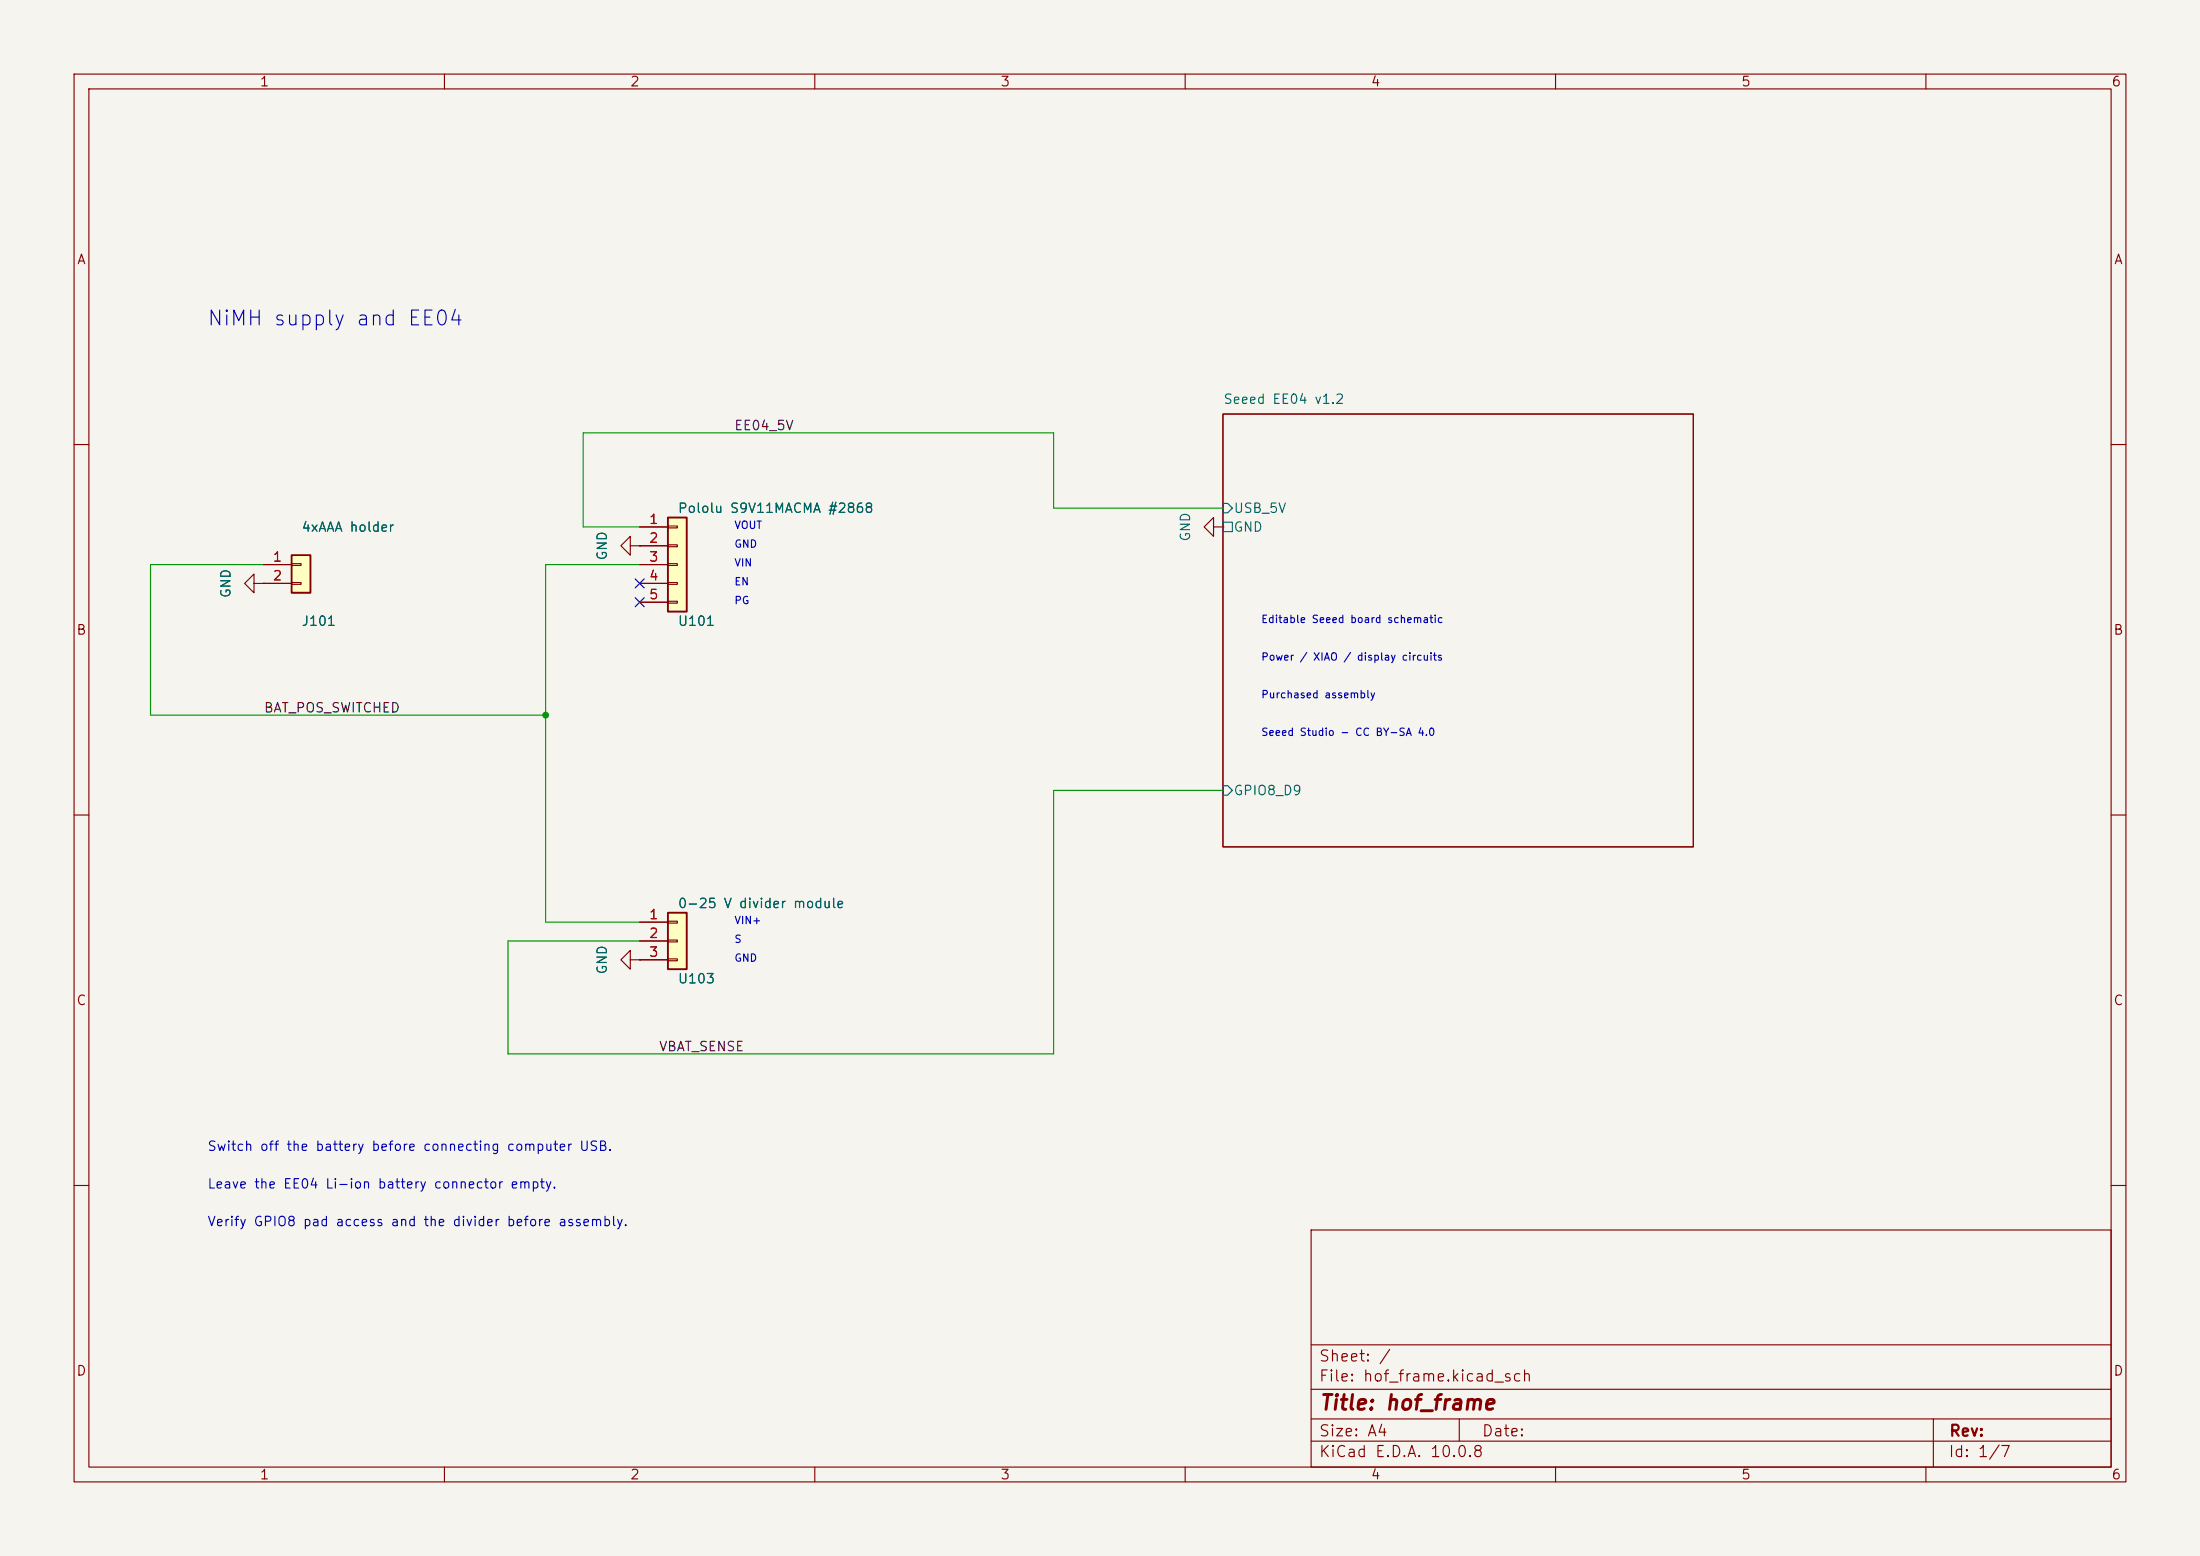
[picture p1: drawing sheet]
<svg xmlns="http://www.w3.org/2000/svg" width="297mm" height="210mm" viewBox="0 0 297 210" stroke-linecap="round" stroke-linejoin="round" font-family="sans-serif">
<path d="M0 0h297v210h-297z" fill="#f5f4ef" stroke="#f5f4ef" stroke-width=".14"/>
<g fill="none" stroke="#840000" stroke-width=".15">
<path d="M10 10h277v190h-277zM12 12h273v186h-273zM60 10v2M110 10v2M160 10v2M210 10v2M260 10v2M165.1 55.9h63.5v58.4h-63.5zM10 60h2M34.3 78.7v-1.2l-1.3 1.2 1.3 1.3v-1.3h1.3M35.6 78.7h.1M285 60h2"/>
<path d="M10 110h2M285 110h2M10 160h2M177 166h108v32h-108zM285 160h2M60 198v2M110 198v2M160 198v2M177 194.5h108M177 191.5h108M177 187.5h108M177 181.5h108"/>
<path d="M197 191.5v3M210 198v2M260 198v2M261 191.5v6.5"/>
</g>
<path d="M165.1 67.9h.6l.7 .7-.7 .6h-.6zM165.1 70.5h1.3v1.3h-1.3zM165.1 106h.6l.7 .7-.7 .6h-.6z" fill="none" stroke="#006464" stroke-width=".15"/>
<path d="M90.2 123.2h2.5v7.6h-2.5z" fill="#ffffc2"/>
<path d="M90.2 123.2h2.5v7.6h-2.5z" fill="none" stroke="#840000" stroke-width=".25"/>
<path d="M86.4 124.5h3.8M86.4 127h3.8M86.4 129.5h3.8M90.2 124.3h1.2v.3h-1.2zM90.2 126.9h1.2v.2h-1.2zM90.2 129.4h1.2v.3h-1.2z" fill="none" stroke="#840000" stroke-width=".15"/>
<path d="M90.2 69.9h2.5v12.7h-2.5z" fill="#ffffc2"/>
<path d="M90.2 69.9h2.5v12.7h-2.5z" fill="none" stroke="#840000" stroke-width=".25"/>
<g fill="none" stroke="#840000" stroke-width=".15">
<path d="M85.1 73.7v-1.3l-1.3 1.3 1.3 1.2v-1.2h1.3M86.4 73.7h.1M86.4 71.1h3.8M86.4 73.7h3.8M86.4 76.2h3.8M86.4 78.7h3.8M90.2 71h1.2v.2h-1.2zM90.2 73.5h1.2v.3h-1.2zM90.2 76.1h1.2v.2h-1.2zM90.2 78.6h1.2v.3h-1.2zM86.4 81.3h3.8M90.2 81.2h1.2v.2h-1.2z"/>
<path d="M85.1 129.5v-1.2l-1.3 1.2 1.3 1.3v-1.3h1.3M86.4 129.5h.1"/>
</g>
<path d="M39.4 74.9h2.5v5.1h-2.5z" fill="#ffffc2"/>
<path d="M39.4 74.9h2.5v5.1h-2.5z" fill="none" stroke="#840000" stroke-width=".25"/>
<g fill="none" stroke="#840000" stroke-width=".15">
<path d="M35.6 78.7h.1M35.6 76.2h3.8M35.6 78.7h3.8M39.4 76.1h1.2v.2h-1.2zM39.4 78.6h1.2v.3h-1.2zM86.4 73.7h.1M86.4 76.2h3.8M86.4 78.7h3.8M86.4 71.1h3.8M86.4 73.7h3.8M163.8 71.1v-1.2l-1.2 1.2 1.2 1.3v-1.3h1.3M165.1 71.1h.1"/>
<path d="M86.4 81.3h3.8M86.4 129.5h.1M86.4 124.5h3.8M86.4 127h3.8M86.4 129.5h3.8"/>
</g>
<path d="M35.6 76.2h-15.3v20.3h53.4M86.4 76.2h-12.7v48.3h12.7M165.1 68.6h-22.9v-10.2h-63.5v12.7h7.7M165.1 106.7h-22.9v35.5h-73.6v-15.2h17.8" fill="none" stroke="#009600" stroke-width=".15"/>
<path d="M85.8 78.1l1.2 1.2M87 78.1l-1.2 1.2M85.8 80.7l1.2 1.2M87 80.7l-1.2 1.2" fill="none" stroke="#000084" stroke-width=".15"/>
<circle cx="73.7" cy="96.5" r=".46" fill="#009600"/>
<text font-size="2" fill="#0000c2" x="27.8" y="44.5">NiMH supply and EE04</text>
<text font-size="2" fill="#840000" x="178" y="190.8">Title: hof_frame</text>
<g font-size="1.5" fill="#840000">
<text x="178" y="184.1">Sheet: /</text>
<text x="178" y="186.8">File: hof_frame.kicad_sch</text>
<text x="178" y="197">KiCad E.D.A. 10.0.8</text>
<text x="178" y="194.2">Size: A4</text>
<text x="200" y="194.2">Date:</text>
<text x="263" y="197">Id: 1/7</text>
<text x="263" y="194.2">Rev:</text>
</g>
<g font-size="1.3" fill="#840000">
<text x="35" y="12">1</text>
<text x="85" y="12">2</text>
<text x="135" y="12">3</text>
<text x="185" y="12">4</text>
<text x="235" y="12">5</text>
<text x="285" y="12">6</text>
<text x="10.3" y="36">A</text>
<text x="285.3" y="36">A</text>
<text x="10.2" y="86">B</text>
<text x="285.2" y="86">B</text>
<text x="10.2" y="136">C</text>
<text x="285.2" y="136">C</text>
<text x="10.2" y="186">D</text>
<text x="285.2" y="186">D</text>
<text x="35" y="200">1</text>
<text x="85" y="200">2</text>
<text x="135" y="200">3</text>
<text x="185" y="200">4</text>
<text x="235" y="200">5</text>
<text x="285" y="200">6</text>
</g>
<g font-size="1.3" fill="#0f0f0f">
<text x="99" y="58.4">EE04_5V</text>
<text x="35.5" y="96.5">BAT_POS_SWITCHED</text>
<text x="88.9" y="142.2">VBAT_SENSE</text>
</g>
<g font-size="1.3" fill="#006464">
<text x="165.1" y="54.8">Seeed EE04 v1.2</text>
<text x="91.4" y="69.5">Pololu S9V11MACMA #2868</text>
<text x="166.4" y="69.5">USB_5V</text>
<text x="40.6" y="72.1">4xAAA holder</text>
<text x="82.2" y="75.7" transform="rotate(-90 82.2 75.7)">GND</text>
<text x="161" y="73.2" transform="rotate(-90 161 73.2)">GND</text>
<text x="166.4" y="72.1">GND</text>
<text x="31.4" y="80.8" transform="rotate(-90 31.4 80.8)">GND</text>
<text x="40.6" y="84.8">J101</text>
<text x="91.4" y="84.8">U101</text>
<text x="166.4" y="107.6">GPIO8_D9</text>
<text x="91.4" y="122.9">0-25 V divider module</text>
<text x="82.2" y="131.6" transform="rotate(-90 82.2 131.6)">GND</text>
<text x="91.4" y="133">U103</text>
</g>
<g font-size="1.3" fill="#a90000">
<text x="87.5" y="71">1</text>
<text x="36.7" y="76.1">1</text>
<text x="87.5" y="73.6">2</text>
<text x="87.5" y="76.1">3</text>
<text x="36.7" y="78.7">2</text>
<text x="87.5" y="78.7">4</text>
<text x="87.5" y="81.2">5</text>
<text x="87.5" y="124.4">1</text>
<text x="87.5" y="126.9">2</text>
<text x="87.5" y="129.5">3</text>
</g>
<g font-size="1.3" fill="#0000c2">
<text x="27.9" y="155.7">Switch off the battery before connecting computer USB.</text>
<text x="27.9" y="160.7">Leave the EE04 Li-ion battery connector empty.</text>
<text x="27.9" y="165.8">Verify GPIO8 pad access and the divider before assembly.</text>
</g>
<g font-size="1" fill="#0000c2">
<text x="99.1" y="71.6">VOUT</text>
<text x="99.1" y="76.7">VIN</text>
<text x="99.1" y="74.2">GND</text>
<text x="99.1" y="79.2">EN</text>
<text x="99.1" y="81.8">PG</text>
<text x="170.2" y="89.4">Power / XIAO / display circuits</text>
<text x="170.2" y="84.3">Editable Seeed board schematic</text>
<text x="170.2" y="94.5">Purchased assembly</text>
<text x="170.2" y="99.6">Seeed Studio - CC BY-SA 4.0</text>
<text x="99.1" y="125">VIN+</text>
<text x="99.1" y="130">GND</text>
<text x="99.1" y="127.5">S</text>
</g>
</svg>
